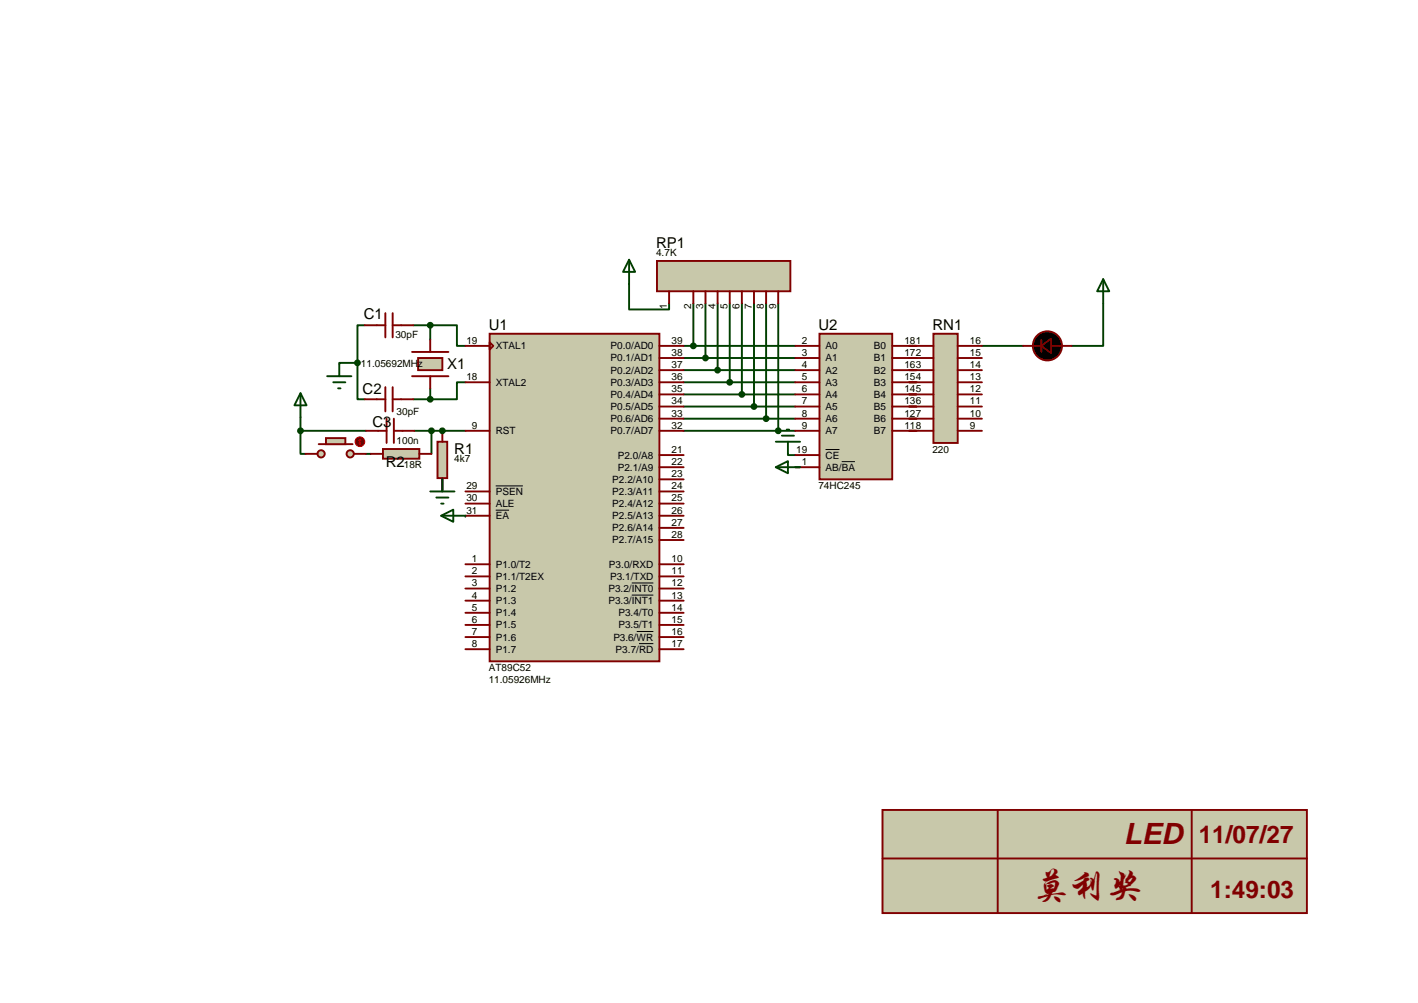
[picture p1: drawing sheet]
<svg xmlns="http://www.w3.org/2000/svg" width="297mm" height="210mm" viewBox="0 0 297 210" stroke-linecap="round" stroke-linejoin="round" font-family="sans-serif">
<g fill="none" stroke="#004000" stroke-width=".4">
<path d="M74.9 76v7.6h1.5M74.9 76h-3.8v.2M76.4 68.1h-1.5v7.9M86.6 68.1h3.5M90.1 68.1v3M90.1 68.1h5.6v4.3h1.8M190.5 72.4h1.5M190.5 75h1.5M190.5 77.5h1.5M76.7 95h1M86.6 83.6h3.5M90.1 81.3v2.3"/>
<path d="M97.5 80h-1.8v3.6h-5.6M165.1 95v.3h1.5M166.6 97.8h1M190.5 80h1.5M190.5 82.6h1.5M190.5 85.1h1.5M190.5 87.7h1.5M190.5 90.2h1.5M92.7 100.4v2.2"/>
</g>
<circle cx="97.5" cy="108" r=".2" fill="#004000"/>
<g fill="none" stroke="#004000" stroke-width=".4">
<path d="M131.8 59.5v5.3h8.4v-1.3M143.2 75h23.4M143.2 77.5h23.4M143.2 72.4h23.4M145.2 63.5v8.9M147.8 63.5v11.5M150.3 63.5v14M152.9 63.5v16.5M155.4 63.5v19.1M157.9 63.5v21.6M160.5 63.5v24.2M163 63.5v26.7"/>
<path d="M205.7 72.4h8.6M231.1 63.5v8.9h-6.6M62.9 87.4v2.8M62.9 90.2h13.8M62.9 90.2v4.8h1.1M86.8 90.2h10.7M90.4 90.2v4.8M92.7 89.9v.3M143.2 90.2h23.4M143.2 87.7h23.4M143.2 82.6h23.4M143.2 85.1h23.4"/>
<path d="M143.2 80h23.4"/>
</g>
<path d="M102.6 69.9h35.5v68.6h-35.5z" fill="#c8c8aa" stroke="#800000" stroke-width=".4"/>
<g fill="none" stroke="#800000" stroke-width=".4">
<path d="M86.3 78.8h7.6M86.3 73.7h7.6M97.5 72.4h5.1M102.6 71.6l.7 .8-.7 .8zM138.1 72.4h5.1M138.1 75h5.1M138.1 77.5h5.1M97.5 80h5.1M97.5 90.2h5.1M138.1 80h5.1M138.1 90.2h5.1M138.1 82.6h5.1"/>
<path d="M138.1 85.1h5.1M138.1 87.7h5.1M138.1 95.3h5.1M138.1 97.8h5.1M97.5 105.4h5.1M97.5 108h5.1M97.5 102.9h5.1M97.5 118.1h5.1M138.1 105.4h5.1M138.1 108h5.1M138.1 102.9h5.1M138.1 118.1h5.1"/>
<path d="M138.1 113.1h5.1M138.1 100.4h5.1M138.1 110.5h5.1M97.5 120.7h5.1M97.5 123.2h5.1M97.5 125.8h5.1M97.5 128.3h5.1M97.5 130.8h5.1M97.5 133.4h5.1M97.5 135.9h5.1M138.1 120.7h5.1M138.1 123.2h5.1"/>
<path d="M138.1 125.8h5.1M138.1 128.3h5.1M138.1 130.8h5.1M138.1 133.4h5.1M138.1 135.9h5.1"/>
</g>
<path d="M103.8 106.8h2.8M103.8 101.7h5.7M132.3 122h4.6M132.3 124.6h4.6M133.4 132.2h3.5M133.9 134.7h3" fill="none" stroke="#000" stroke-width=".21"/>
<path d="M87.6 75h5.1v2.5h-5.1z" fill="#c8c8aa" stroke="#800000" stroke-width=".4"/>
<g fill="none" stroke="#800000" stroke-width=".4">
<path d="M76.4 68.1h4.3M80.7 65.6v5M82.3 65.6v5M82.3 68.1h4.3M90.1 71.1v2.6M90.1 78.8v2.5M76.4 83.6h4.3M76.7 90.2h4.3M80.7 81v5.1M81 87.7v5M82.3 81v5.1M82.3 83.6h4.3"/>
<path d="M82.5 87.7v5M82.5 90.2h4.3"/>
</g>
<g fill="#004000" stroke="#004000" stroke-width=".4">
<circle cx="90.1" cy="83.6" r=".51"/>
<circle cx="90.1" cy="68.1" r=".51"/>
</g>
<g fill="#c8c8aa" stroke="#800000" stroke-width=".4">
<circle cx="73.4" cy="95" r=".76"/>
<circle cx="67.3" cy="95" r=".76"/>
</g>
<path d="M66.8 93h7.1" fill="none" stroke="#800000" stroke-width=".4"/>
<path d="M68.3 91.7h4v1.3h-4z" fill="#c8c8aa" stroke="#800000" stroke-width=".4"/>
<path d="M64 95h2.5M74.1 95h2.6" fill="none" stroke="#800000" stroke-width=".4"/>
<circle cx="75.4" cy="92.5" r="1.02" fill="#400000" stroke="#f00" stroke-width=".21"/>
<path d="M75.1 92.2l.3-.2 .2 .2M75.1 92.7l.3 .3M75.4 92v1M75.6 92.7l-.2 .3" fill="none" stroke="#f00" stroke-width=".21"/>
<path d="M91.6 92.5h2.1v7.6h-2.1z" fill="#c8c8aa" stroke="#800000" stroke-width=".4"/>
<path d="M92.7 89.9v2.6M92.7 100.1v2.5" fill="none" stroke="#800000" stroke-width=".4"/>
<path d="M80.2 94h7.6v2h-7.6z" fill="#c8c8aa" stroke="#800000" stroke-width=".4"/>
<path d="M77.7 95h2.5M87.8 95h2.6" fill="none" stroke="#800000" stroke-width=".4"/>
<path d="M68.5 78.8h5.1M71.1 76.2v2.6M62.9 82.3l1.3 2.6h-2.5zM62.9 82.3v5.1M69.8 80h2.5M70.8 81.3h.5M90.1 102.9h5.1M91.4 104.2h2.5M92.4 105.4h.5M92.7 100.4v2.5" fill="none" stroke="#004000" stroke-width=".4"/>
<circle cx="74.9" cy="76" r=".51" fill="#004000" stroke="#004000" stroke-width=".4"/>
<path d="M171.7 69.9h15.2v30.5h-15.2z" fill="#c8c8aa" stroke="#800000" stroke-width=".4"/>
<g fill="none" stroke="#800000" stroke-width=".4">
<path d="M166.6 72.4h5.1M166.6 75h5.1M166.6 77.5h5.1M186.9 72.4h5.1M186.9 75h5.1M186.9 77.5h5.1M166.6 80h5.1M166.6 82.6h5.1M166.6 85.1h5.1M166.6 87.7h5.1M166.6 90.2h5.1M166.6 95.3h5.1"/>
<path d="M166.6 97.8h5.1M186.9 80h5.1M186.9 82.6h5.1M186.9 85.1h5.1M186.9 87.7h5.1M186.9 90.2h5.1"/>
</g>
<path d="M172.9 94.1h2.9M176.3 96.6h2.8" fill="none" stroke="#000" stroke-width=".21"/>
<path d="M162.5 97.8l2.6-1.3v2.6zM162.5 92.5h5.1M162.5 97.8h5.1M163.8 91.2h2.5M164.8 89.9h.5M165.1 92.5v2.5" fill="none" stroke="#004000" stroke-width=".4"/>
<path d="M195.5 69.9h5.1v22.8h-5.1z" fill="#c8c8aa" stroke="#800000" stroke-width=".4"/>
<g fill="none" stroke="#800000" stroke-width=".4">
<path d="M190.5 72.4h5M190.5 75h5M190.5 77.5h5M200.6 72.4h5.1M200.6 75h5.1M200.6 77.5h5.1M190.5 80h5M190.5 82.6h5M190.5 85.1h5M190.5 87.7h5M190.5 90.2h5M200.6 80h5.1"/>
<path d="M200.6 82.6h5.1M200.6 85.1h5.1M200.6 87.7h5.1M200.6 90.2h5.1"/>
</g>
<path d="M92.4 108l2.6-1.3v2.5zM92.4 108h5.1" fill="none" stroke="#004000" stroke-width=".4"/>
<path d="M137.6 54.6h28v6.4h-28z" fill="#c8c8aa" stroke="#800000" stroke-width=".4"/>
<path d="M140.2 61v2.5M145.2 61v2.5M147.8 61v2.5M150.3 61v2.5M152.9 61v2.5M155.4 61v2.5M157.9 61v2.5M160.5 61v2.5M163 61v2.5M214.3 72.4h3.8M220.2 72.4h4.3" fill="none" stroke="#800000" stroke-width=".4"/>
<path d="M131.8 54.4l1.3 2.5h-2.6zM131.8 54.4v5.1M231.1 58.4v5.1M231.1 58.4l1.3 2.6h-2.6z" fill="none" stroke="#004000" stroke-width=".4"/>
<g fill="#004000" stroke="#004000" stroke-width=".4">
<circle cx="92.7" cy="90.2" r=".51"/>
<circle cx="62.9" cy="90.2" r=".51"/>
<circle cx="90.4" cy="90.2" r=".51"/>
</g>
<circle cx="219.4" cy="72.4" r="3" fill="#000" stroke="#800000" stroke-width=".4"/>
<path d="M218.1 71.1v2.6" fill="none" stroke="#800000" stroke-width=".38"/>
<path d="M218.1 72.4l2.1-1.5v3z" fill="#000" stroke="#800000" stroke-width=".38"/>
<path d="M184.9 169.6h88.9v21.6h-88.9z" fill="#c8c8aa" stroke="#800000" stroke-width=".4"/>
<path d="M184.9 179.7h88.9M209 169.6v21.6M249.6 169.6v21.6" fill="none" stroke="#800000" stroke-width=".4"/>
<g fill="#004000" stroke="#004000" stroke-width=".4">
<circle cx="145.2" cy="72.4" r=".51"/>
<circle cx="147.8" cy="74.9" r=".51"/>
<circle cx="150.3" cy="77.5" r=".51"/>
<circle cx="152.9" cy="80" r=".51"/>
<circle cx="155.4" cy="82.6" r=".51"/>
<circle cx="157.9" cy="85.1" r=".51"/>
<circle cx="160.5" cy="87.6" r=".51"/>
<circle cx="163" cy="90.2" r=".51"/>
</g>
<text font-size="7.8" fill="#800000" x="216.3" y="187.8">莫利奖</text>
<text font-size="6.1" fill="#800000" x="235.4" y="176.7">LED</text>
<g font-size="5.1" fill="#800000">
<text x="251.1" y="176.5">11/07/27</text>
<text x="253.5" y="187.9">1:49:03</text>
</g>
<g font-size="3.1">
<text x="137.4" y="51.9">RP1</text>
<text x="76.2" y="66.7">C1</text>
<text x="102.4" y="69">U1</text>
<text x="171.4" y="69">U2</text>
<text x="195.3" y="69">RN1</text>
<text x="93.6" y="77.3">X1</text>
<text x="76" y="82.5">C2</text>
<text x="78" y="89.3">C3</text>
<text x="95.2" y="95.1">R1</text>
<text x="80.8" y="97.7">R2</text>
</g>
<g font-size="2.1">
<text x="137.4" y="53.5">4.7K</text>
<text x="139.7" y="64.7" transform="rotate(-90 139.7 64.7)">1</text>
<text x="144.8" y="64.7" transform="rotate(-90 144.8 64.7)">2</text>
<text x="147.3" y="64.7" transform="rotate(-90 147.3 64.7)">3</text>
<text x="149.9" y="64.7" transform="rotate(-90 149.9 64.7)">4</text>
<text x="152.4" y="64.7" transform="rotate(-90 152.4 64.7)">5</text>
<text x="154.9" y="64.7" transform="rotate(-90 154.9 64.7)">6</text>
<text x="157.5" y="64.7" transform="rotate(-90 157.5 64.7)">7</text>
<text x="160" y="64.7" transform="rotate(-90 160 64.7)">8</text>
<text x="162.6" y="64.7" transform="rotate(-90 162.6 64.7)">9</text>
<text x="82.8" y="70.7">30pF</text>
<text x="97.7" y="72">19</text>
<text x="140.7" y="72">39</text>
<text x="168" y="72">2</text>
<text x="189.4" y="72">181</text>
<text x="203.2" y="72">16</text>
<text x="75.6" y="76.9">11.05692MHz</text>
<text x="103.8" y="73.1">XTAL1</text>
<text x="127.9" y="73.1">P0.0/AD0</text>
<text x="127.9" y="75.7">P0.1/AD1</text>
<text x="140.7" y="74.5">38</text>
<text x="140.7" y="77">37</text>
<text x="168" y="74.5">3</text>
<text x="168" y="77">4</text>
<text x="172.9" y="73.1">A0</text>
<text x="172.9" y="75.7">A1</text>
<text x="183.1" y="73.1">B0</text>
<text x="183.1" y="75.7">B1</text>
<text x="189.4" y="74.5">172</text>
<text x="189.4" y="77">163</text>
<text x="203.2" y="74.5">15</text>
<text x="203.2" y="77">14</text>
<text x="97.7" y="79.6">18</text>
<text x="103.8" y="80.8">XTAL2</text>
<text x="127.9" y="78.2">P0.2/AD2</text>
<text x="127.9" y="80.8">P0.3/AD3</text>
<text x="127.9" y="83.3">P0.4/AD4</text>
<text x="140.7" y="79.6">36</text>
<text x="140.7" y="82.1">35</text>
<text x="168" y="79.6">5</text>
<text x="168" y="82.1">6</text>
<text x="172.9" y="78.2">A2</text>
<text x="172.9" y="80.8">A3</text>
<text x="172.9" y="83.3">A4</text>
<text x="183.1" y="78.2">B2</text>
<text x="183.1" y="80.8">B3</text>
<text x="183.1" y="83.3">B4</text>
<text x="189.4" y="79.6">154</text>
<text x="189.4" y="82.1">145</text>
<text x="203.2" y="79.6">13</text>
<text x="203.2" y="82.1">12</text>
<text x="83.1" y="87">30pF</text>
<text x="98.9" y="89.7">9</text>
<text x="127.9" y="85.8">P0.5/AD5</text>
<text x="127.9" y="88.4">P0.6/AD6</text>
<text x="140.7" y="84.7">34</text>
<text x="140.7" y="87.2">33</text>
<text x="140.7" y="89.7">32</text>
<text x="168" y="84.7">7</text>
<text x="168" y="87.2">8</text>
<text x="168" y="89.7">9</text>
<text x="172.9" y="85.8">A5</text>
<text x="172.9" y="88.4">A6</text>
<text x="183.1" y="85.8">B5</text>
<text x="183.1" y="88.4">B6</text>
<text x="189.4" y="84.7">136</text>
<text x="189.4" y="87.2">127</text>
<text x="189.4" y="89.7">118</text>
<text x="203.2" y="84.7">11</text>
<text x="203.2" y="87.2">10</text>
<text x="203.2" y="89.7">9</text>
<text x="83.1" y="93">100n</text>
<text x="103.8" y="90.9">RST</text>
<text x="127.9" y="90.9">P0.7/AD7</text>
<text x="129.4" y="96">P2.0/A8</text>
<text x="140.7" y="94.8">21</text>
<text x="166.8" y="94.8">19</text>
<text x="172.9" y="90.9">A7</text>
<text x="172.9" y="96">CE</text>
<text x="183.1" y="90.9">B7</text>
<text x="195.3" y="94.8">220</text>
<text x="84.6" y="97.9">18R</text>
<text x="95.2" y="96.7">4k7</text>
<text x="128.3" y="101.1">P2.2/A10</text>
<text x="129.4" y="98.5">P2.1/A9</text>
<text x="140.7" y="97.4">22</text>
<text x="140.7" y="99.9">23</text>
<text x="168" y="97.4">1</text>
<text x="172.9" y="98.5">AB/BA</text>
<text x="97.7" y="105">30</text>
<text x="97.7" y="107.5">31</text>
<text x="97.7" y="102.4">29</text>
<text x="103.8" y="106.2">ALE</text>
<text x="103.8" y="103.6">PSEN</text>
<text x="128.3" y="103.6">P2.3/A11</text>
<text x="128.3" y="106.2">P2.4/A12</text>
<text x="140.7" y="102.4">24</text>
<text x="140.7" y="105">25</text>
<text x="140.7" y="107.5">26</text>
<text x="171.4" y="102.4">74HC245</text>
<text x="103.8" y="108.7">EA</text>
<text x="128.3" y="113.8">P2.7/A15</text>
<text x="128.3" y="108.7">P2.5/A13</text>
<text x="128.3" y="111.2">P2.6/A14</text>
<text x="140.7" y="112.6">28</text>
<text x="140.7" y="110.1">27</text>
<text x="98.9" y="117.7">1</text>
<text x="103.8" y="118.9">P1.0/T2</text>
<text x="127.6" y="118.9">P3.0/RXD</text>
<text x="140.7" y="117.7">10</text>
<text x="98.9" y="120.2">2</text>
<text x="98.9" y="122.8">3</text>
<text x="98.9" y="125.3">4</text>
<text x="103.8" y="121.4">P1.1/T2EX</text>
<text x="103.8" y="123.9">P1.2</text>
<text x="127.4" y="123.9">P3.2/INT0</text>
<text x="127.8" y="121.4">P3.1/TXD</text>
<text x="140.7" y="120.2">11</text>
<text x="140.7" y="122.8">12</text>
<text x="140.7" y="125.3">13</text>
<text x="98.9" y="127.8">5</text>
<text x="98.9" y="130.4">6</text>
<text x="103.8" y="126.5">P1.3</text>
<text x="103.8" y="129">P1.4</text>
<text x="103.8" y="131.6">P1.5</text>
<text x="127.4" y="126.5">P3.3/INT1</text>
<text x="129.5" y="129">P3.4/T0</text>
<text x="129.5" y="131.6">P3.5/T1</text>
<text x="140.7" y="127.8">14</text>
<text x="140.7" y="130.4">15</text>
<text x="98.9" y="132.9">7</text>
<text x="98.9" y="135.5">8</text>
<text x="103.8" y="134.1">P1.6</text>
<text x="103.8" y="136.6">P1.7</text>
<text x="128.5" y="134.1">P3.6/WR</text>
<text x="129" y="136.6">P3.7/RD</text>
<text x="140.7" y="135.5">17</text>
<text x="140.7" y="132.9">16</text>
<text x="102.4" y="140.5">AT89C52</text>
<text x="102.4" y="143.1">11.05926MHz</text>
</g>
</svg>
